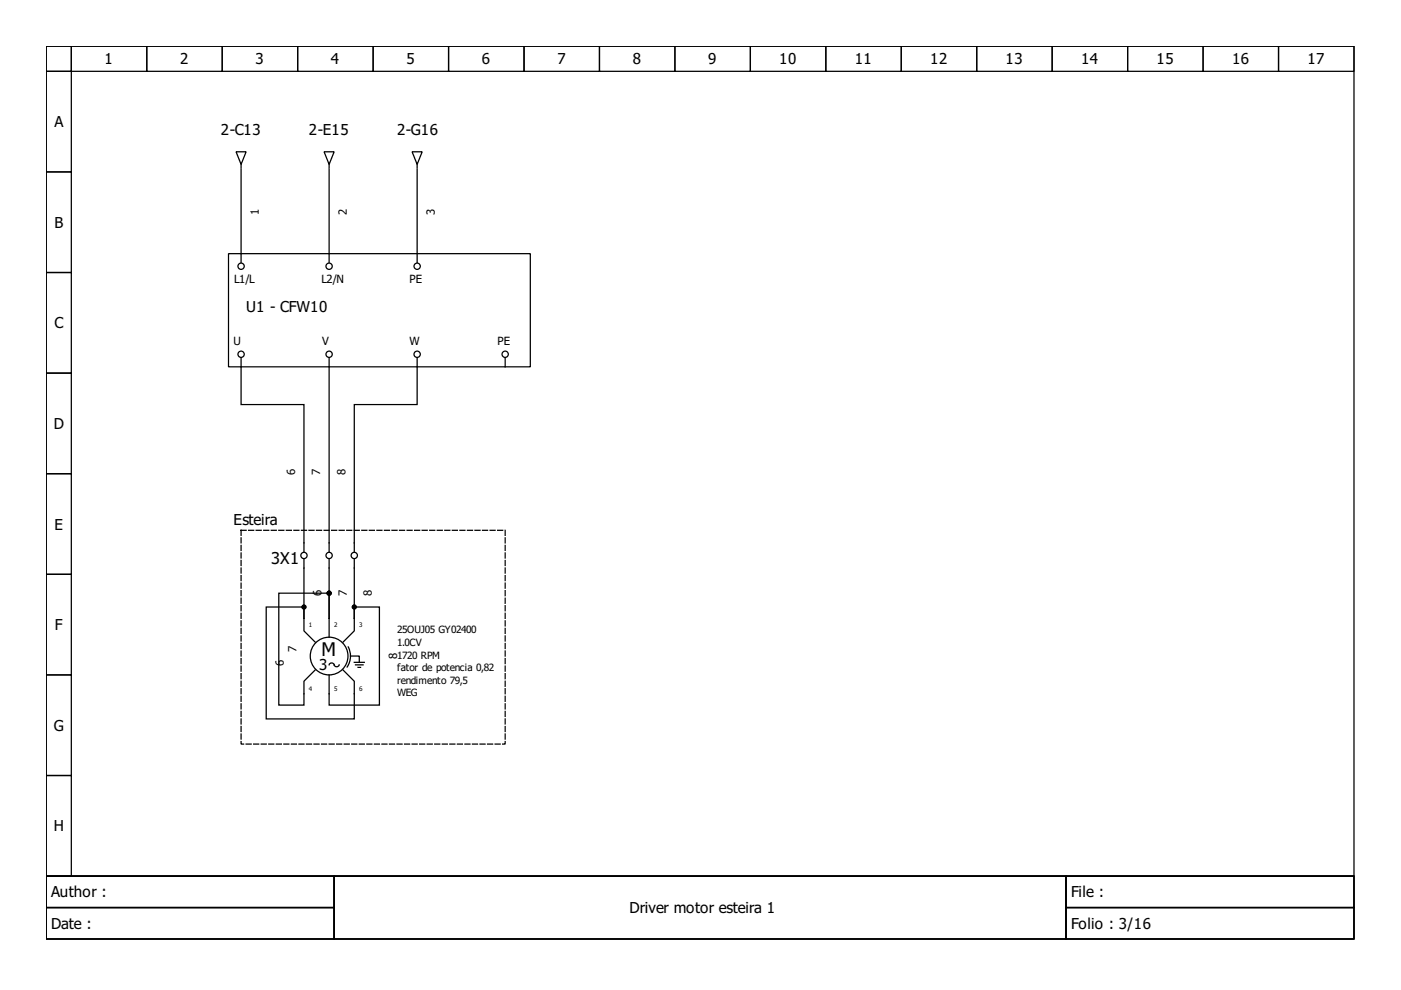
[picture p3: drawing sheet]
<svg xmlns="http://www.w3.org/2000/svg" width="297mm" height="210mm" viewBox="0 0 297 210" stroke-linecap="round" stroke-linejoin="round" font-family="sans-serif">
<g fill="none" stroke="#000" stroke-width=".27">
<path d="M9.8 9.8h277.3v176h-277.3zM9.8 9.8h5.3v5.3h-5.3zM9.8 15.1h5.3v21.4h-5.3zM15.1 9.8h16v5.3h-16zM31.1 9.8h16v5.3h-16zM47.1 9.8h16v5.3h-16zM63.1 9.8h16v5.3h-16zM79.1 9.8h16v5.3h-16zM95.1 9.8h16v5.3h-16zM111.1 9.8h16v5.3h-16zM127.1 9.8h16v5.3h-16zM143.1 9.8h16v5.3h-16z"/>
<path d="M159.1 9.8h16v5.3h-16zM175.1 9.8h16v5.3h-16zM191.1 9.8h16v5.3h-16zM207.1 9.8h16v5.3h-16zM223.1 9.8h16v5.3h-16zM239.1 9.8h16v5.3h-16zM255.1 9.8h16v5.3h-16zM271.1 9.8h16v5.3h-16zM9.8 36.5h5.3v21.3h-5.3zM50 32.2h2.2l-1.1 2.7zM51.1 34.9v.8M51.1 35.9v19.7"/>
<path d="M68.7 32.2h2.1l-1 2.7zM69.8 34.9v.8M69.8 35.9v19.7M87.4 32.2h2.1l-1.1 2.7zM88.4 34.9v.8M88.4 35.9v19.7M9.8 57.8h5.3v21.3h-5.3zM48.4 53.8h64v24h-64zM9.8 79.1h5.3v21.3h-5.3zM51.1 75.9v9.9h13.3v31.2M69.8 75.9v41.1M88.4 75.9v9.9h-13.3v31.2"/>
<path d="M107.1 75.9v1.9M9.8 100.4h5.3v21.4h-5.3zM64.4 118.6v12.5M69.8 118.6v12.5M75.1 118.6v12.5M9.8 121.8h5.3v21.3h-5.3zM64.4 131.1v2.7l2.4 2.4M64.4 131.1v-2.4h-8v23.7h18.7v-8l-2.4-2.4M69.8 131.1v4M69.8 131.1v-5.3h-10.7v23.7h5.3v-5.1l2.4-2.4M73.8 137.2a4.2 4.2 0 0 1-.2 4.2M74.3 139.1h1.9v1.3"/>
<path d="M75.1 131.1v2.7l-2.4 2.4M75.1 131.1v-2.4h5.3v20.8h-10.6v-6.4M9.8 143.1h5.3v21.3h-5.3zM69.8 141a.58 .58 0 0 1 .6-.4 .58 .58 0 0 1 .5 .6 .58 .58 0 0 0 1-.2M75.1 140.4h2.1M75.4 141h1.6M75.9 141.5h.5M9.8 164.4h5.3v21.4h-5.3zM9.8 185.8h277.3v13.3h-277.3zM9.8 185.8h61v6.6h-61zM9.8 192.4h61v6.7h-61zM70.8 185.8h155.2v13.3h-155.2z"/>
<path d="M226 185.8h61.1v6.6h-61.1zM226 192.4h61.1v6.7h-61.1z"/>
<circle cx="51.1" cy="56.4" r=".67"/>
<circle cx="69.8" cy="56.4" r=".67"/>
<circle cx="88.4" cy="56.4" r=".67"/>
<circle cx="51.1" cy="75.1" r=".67"/>
<circle cx="69.8" cy="75.1" r=".67"/>
<circle cx="88.4" cy="75.1" r=".67"/>
<circle cx="107.1" cy="75.1" r=".67"/>
<circle cx="64.4" cy="117.8" r=".67"/>
<circle cx="69.8" cy="117.8" r=".67"/>
<circle cx="75.1" cy="117.8" r=".67"/>
<circle cx="69.8" cy="139.1" r="4"/>
</g>
<path d="M51.1 112.4h56v45.4h-56z" fill="none" stroke="#000" stroke-width=".27" stroke-dasharray="1.1 .5"/>
<g fill="#000" stroke="#000" stroke-width=".27">
<circle cx="64.4" cy="128.7" r=".4"/>
<circle cx="69.8" cy="125.8" r=".4"/>
<circle cx="75.1" cy="128.7" r=".4"/>
</g>
<text font-size="4" x="68.2" y="139.1">M</text>
<text font-size="3.5" x="57.5" y="119.6">3X1</text>
<g font-size="3.2">
<text x="22.2" y="13.7">1</text>
<text x="38.2" y="13.7">2</text>
<text x="54.2" y="13.7">3</text>
<text x="70.2" y="13.7">4</text>
<text x="86.2" y="13.7">5</text>
<text x="102.2" y="13.7">6</text>
<text x="118.2" y="13.7">7</text>
<text x="134.2" y="13.7">8</text>
<text x="150.2" y="13.7">9</text>
<text x="165.2" y="13.7">10</text>
<text x="181.2" y="13.7">11</text>
<text x="197.2" y="13.7">12</text>
<text x="213.2" y="13.7">13</text>
<text x="229.2" y="13.7">14</text>
<text x="245.2" y="13.7">15</text>
<text x="261.2" y="13.7">16</text>
<text x="277.2" y="13.7">17</text>
<text x="11.5" y="27">A</text>
<text x="46.8" y="28.7">2-C13</text>
<text x="65.5" y="28.7">2-E15</text>
<text x="84.2" y="28.7">2-G16</text>
<text x="11.5" y="48.3">B</text>
<text x="11.5" y="69.6">C</text>
<text x="52.2" y="66">U1 - CFW10</text>
<text x="11.4" y="91">D</text>
<text x="11.5" y="112.3">E</text>
<text x="49.5" y="111.4">Esteira</text>
<text x="11.7" y="133.6">F</text>
<text x="67.6" y="142">3</text>
<text x="11.4" y="155">G</text>
<text x="11.4" y="176.3">H</text>
<text x="10.9" y="190.3">Author :</text>
<text x="227.1" y="190.3">File :</text>
<text x="10.9" y="197">Date :</text>
<text x="133.5" y="193.6">Driver motor esteira 1</text>
<text x="227.1" y="197">Folio : 3/16</text>
</g>
<g font-size="2.4">
<text x="54.8" y="45.5" transform="rotate(-90 54.8 45.5)">1</text>
<text x="73.5" y="45.5" transform="rotate(-90 73.5 45.5)">2</text>
<text x="92.2" y="45.5" transform="rotate(-90 92.2 45.5)">3</text>
<text x="49.6" y="59.9">L1/L</text>
<text x="68.2" y="59.9">L2/N</text>
<text x="86.8" y="59.9">PE</text>
<text x="49.5" y="73.2">U</text>
<text x="68.3" y="73.2">V</text>
<text x="86.8" y="73.2">W</text>
<text x="105.5" y="73.2">PE</text>
<text x="62.6" y="100.7" transform="rotate(-90 62.6 100.7)">6</text>
<text x="67.9" y="100.7" transform="rotate(-90 67.9 100.7)">7</text>
<text x="73.2" y="100.7" transform="rotate(-90 73.2 100.7)">8</text>
<text x="68.2" y="126.4" transform="rotate(-90 68.2 126.4)">6</text>
<text x="73.5" y="126.4" transform="rotate(-90 73.5 126.4)">7</text>
<text x="78.8" y="126.4" transform="rotate(-90 78.8 126.4)">8</text>
<text x="60.2" y="141.2" transform="rotate(-90 60.2 141.2)">6</text>
<text x="62.8" y="138.3" transform="rotate(-90 62.8 138.3)">7</text>
<text x="84.2" y="139.8" transform="rotate(-90 84.2 139.8)">8</text>
</g>
<g font-size="2.1">
<text x="84.2" y="134.3">25OUJ05 GY02400</text>
<text x="84.2" y="137">1.0CV</text>
<text x="84.2" y="139.6">1720 RPM</text>
<text x="84.2" y="142.3">fator de potencia 0,82</text>
<text x="84.2" y="145">rendimento 79,5</text>
<text x="84.2" y="147.6">WEG</text>
</g>
<g font-size="1.3">
<text x="65.5" y="133">1</text>
<text x="70.8" y="133">2</text>
<text x="76.2" y="133">3</text>
<text x="65.5" y="146.6">4</text>
<text x="70.8" y="146.6">5</text>
<text x="76.2" y="146.6">6</text>
</g>
</svg>
